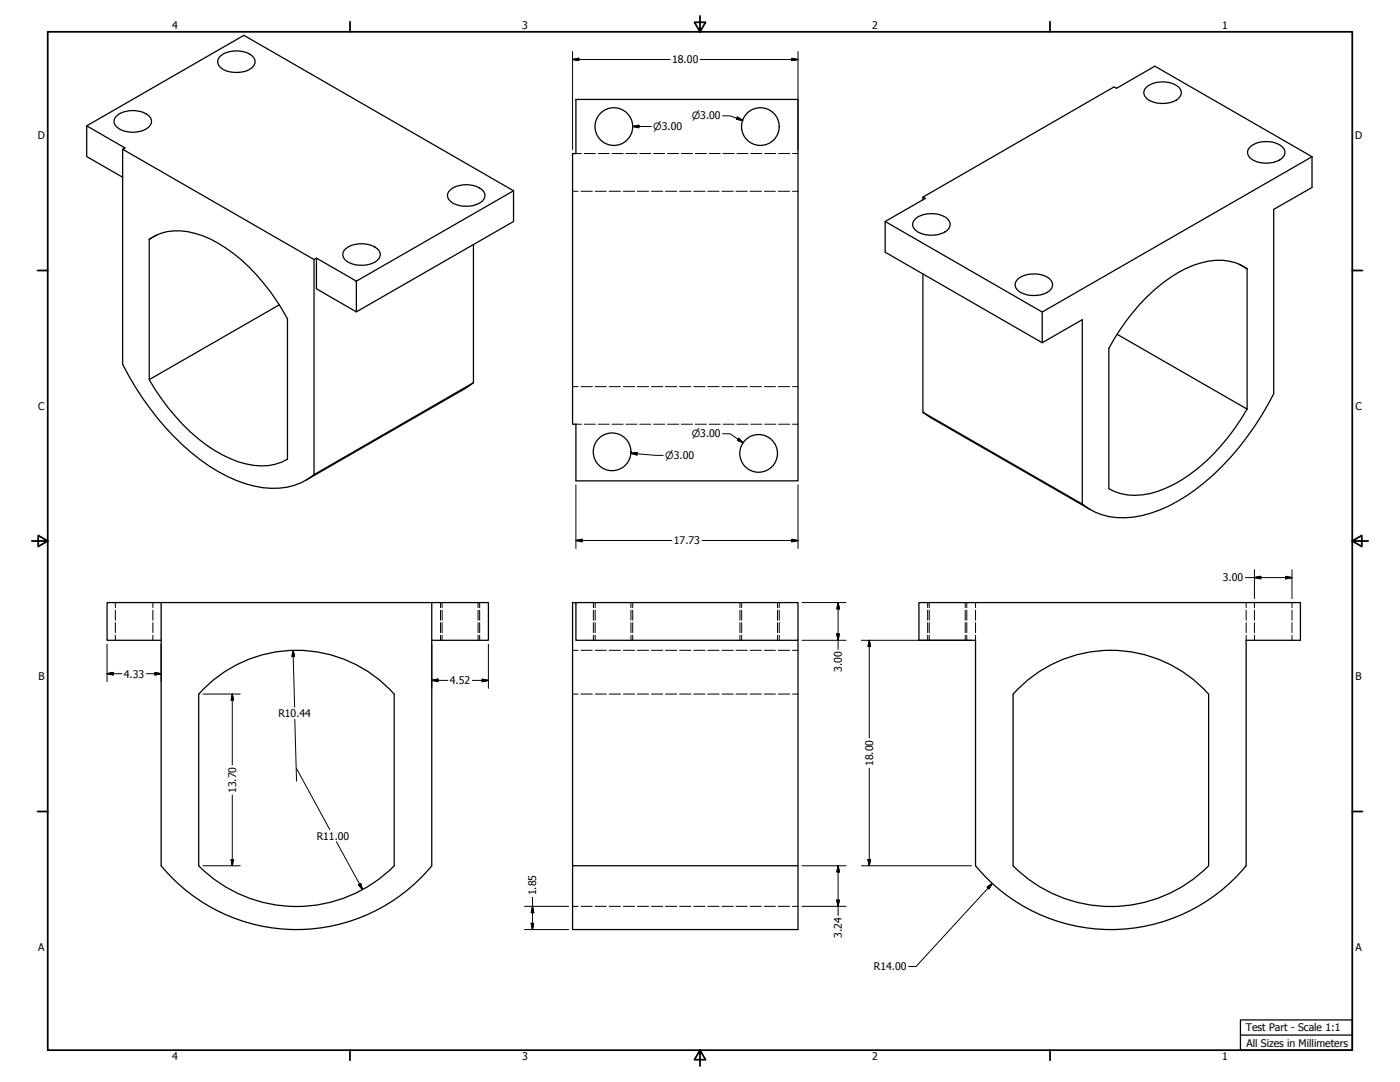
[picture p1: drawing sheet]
<svg xmlns="http://www.w3.org/2000/svg" width="559mm" height="432mm" viewBox="0 0 559 432" stroke-linecap="round" stroke-linejoin="round" font-family="sans-serif">
<!-- layer: Hidden (ANSI) -->
<g fill="none" stroke="#000" stroke-width=".4">
<path d="M228.5 76.3h2.3M229.9 61.3h2.2M231.9 76.3h4.5M233.2 61.3h4.4M237.6 76.3h4.4M238.8 61.3h4.3M243.1 76.3h4.5M244.3 61.3h4.4M248.8 76.3h4.5M249.8 61.3h4.5M254.4 76.3h4.5M255.3 61.3h4.5"/>
<path d="M260 76.3h4.5M260.9 61.3h4.4M265.6 76.3h4.5M266.4 61.3h4.5M271.3 76.3h4.5M272 61.3h4.4M276.9 76.3h4.5M277.5 61.3h4.4M282.5 76.3h4.5M283.1 61.3h4.4M288.2 76.3h4.5M288.6 61.3h4.5"/>
<path d="M293.8 76.3h4.5M294.1 61.3h4.5M299.4 76.3h4.5M299.7 61.3h4.4M305.1 76.3h4.4M305.2 61.3h4.5M310.6 76.3h4.6M310.8 61.3h4.4M316.3 76.3h2.2M316.3 61.3h2.2M228.5 154.3h2.3M231.9 154.3h4.5"/>
<path d="M237.6 154.3h4.4M243.1 154.3h4.5M248.8 154.3h4.5M254.4 154.3h4.5M260 154.3h4.5M265.6 154.3h4.5M271.3 154.3h4.5M276.9 154.3h4.5M282.5 154.3h4.5M288.2 154.3h4.5M293.8 154.3h4.5M299.4 154.3h4.5"/>
<path d="M305.1 154.3h4.4M310.6 154.3h4.6M316.3 154.3h2.2M229.9 169.3h2.2M233.2 169.3h4.4M238.8 169.3h4.3M244.3 169.3h4.4M249.8 169.3h4.5M255.3 169.3h4.5M260.9 169.3h4.4M266.4 169.3h4.5M272 169.3h4.4"/>
<path d="M277.5 169.3h4.4M283.1 169.3h4.4M288.6 169.3h4.5M294.1 169.3h4.5M299.7 169.3h4.4M305.2 169.3h4.5M310.8 169.3h4.4M316.3 169.3h2.2M46 240.5v2M46 243.5v4M46 248.5v4M46 253.5v2"/>
<path d="M61 240.5v2M61 243.5v4M61 248.5v4M61 253.5v2M175.8 240.5v2M175.8 243.5v4M175.8 248.5v4M175.8 253.5v2M176.5 240.5v2M176.5 243.5v4M176.5 248.5v4M176.5 253.5v2"/>
<path d="M190.8 240.5v2M190.8 243.5v4M190.8 248.5v4M190.8 253.5v2M191.5 240.5v2M191.5 243.5v4M191.5 248.5v4M191.5 253.5v2M228.5 259.5h2.3M231.9 259.5h4.5M236.9 240.5v2M236.9 243.5v4"/>
<path d="M236.9 248.5v4M236.9 253.5v2M237.6 259.5h4.4M237.6 240.5v2M237.6 243.5v4M237.6 248.5v4M237.6 253.5v2M243.1 259.5h4.5M248.8 259.5h4.5M251.8 240.5v2M251.8 243.5v4M251.8 248.5v4"/>
<path d="M251.8 253.5v2M252.5 240.5v2M252.5 243.5v4M252.5 248.5v4M252.5 253.5v2M254.4 259.5h4.5M260 259.5h4.5M265.6 259.5h4.5M271.3 259.5h4.5M276.9 259.5h4.5M282.5 259.5h4.5M288.2 259.5h4.5"/>
<path d="M293.8 259.5h4.5M295.3 240.5v2M295.3 243.5v4M295.3 248.5v4M295.3 253.5v2M296 240.5v2M296 243.5v4M296 248.5v4M296 253.5v2M299.4 259.5h4.5M305.1 259.5h4.4M310.3 240.5v2"/>
<path d="M310.3 243.5v4M310.3 248.5v4M310.3 253.5v2M310.6 259.5h4.6M311 240.5v2M311 243.5v4M311 248.5v4M311 253.5v2M316.3 259.5h2.2M370.3 240.5v2M370.3 243.5v4M370.3 248.5v4"/>
<path d="M370.3 253.5v2M370.9 240.5v2M370.9 243.5v4M370.9 248.5v4M370.9 253.5v2M385.3 240.5v2M385.3 243.5v4M385.3 248.5v4M385.3 253.5v2M385.9 240.5v2M385.9 243.5v4M385.9 248.5v4"/>
<path d="M385.9 253.5v2M389.4 240.5v2M389.4 243.5v4M389.4 248.5v4M389.4 253.5v2M497.4 240.5v2M497.4 243.5v4M497.4 248.5v4M497.4 253.5v2M500.7 240.5v2M500.7 243.5v4M500.7 248.5v4"/>
<path d="M500.7 253.5v2M515.7 240.5v2M515.7 243.5v4M515.7 248.5v4M515.7 253.5v2M228.5 277h2.3M231.9 277h4.5M237.6 277h4.4M243.1 277h4.5M248.8 277h4.5M254.4 277h4.5M260 277h4.5"/>
<path d="M265.6 277h4.5M271.3 277h4.5M276.9 277h4.5M282.5 277h4.5M288.2 277h4.5M293.8 277h4.5M299.4 277h4.5M305.1 277h4.4M310.6 277h4.6M316.3 277h2.2M228.5 361.7h2.3M231.9 361.7h4.5"/>
<path d="M237.6 361.7h4.4M243.1 361.7h4.5M248.8 361.7h4.5M254.4 361.7h4.5M260 361.7h4.5M265.6 361.7h4.5M271.3 361.7h4.5M276.9 361.7h4.5M282.5 361.7h4.5M288.2 361.7h4.5M293.8 361.7h4.5M299.4 361.7h4.5"/>
<path d="M305.1 361.7h4.4M310.6 361.7h4.6M316.3 361.7h2.2"/>
</g>
<!-- layer: Visible (ANSI) -->
<g fill="none" stroke="#000" stroke-width=".51">
<path d="M88 22.4a10.3 10.3 0 0 1 13.4 .8 3.1 3.1 0 0 1-1.8 4.5 11.4 11.4 0 0 1-11.6-.8 2.89 2.89 0 0 1 0-4.5zM229.9 39.7h88.6v152.2h-88.6v-22.6h-1.4v-108h1.4zM457.7 34.7a11.1 11.1 0 0 1 12.7 0 3.2 3.2 0 0 1-1.1 5.4 11.4 11.4 0 0 1-11.6-.8 2.86 2.86 0 0 1 0-4.6zM34.6 50.2l62.7-36.1 107.7 62-62.8 36.1M46.7 46.2a10.3 10.3 0 0 1 13.4 .8 3.1 3.1 0 0 1-1.8 4.5 11 11 0 0 1-11.6-.8 2.79 2.79 0 0 1 0-4.5zM49 59.6v85.8a103.8 103.8 0 0 0 38.1 42.8 41.1 41.1 0 0 0 27.5 6.2 23.5 23.5 0 0 0 10.7-5M499 58.5a10.4 10.4 0 0 1 13.5 .9 3.7 3.7 0 0 1-3.1 5.1 10 10 0 0 1-11.1-2.3 2.77 2.77 0 0 1 .7-3.7zM49 70.7l-14.4-8.2v-12.3l15.3 8.9-.9 .5 76.3 44 1-.6M179.8 75.8a10.3 10.3 0 0 1 13.4 .8 3.7 3.7 0 0 1-3.1 5.1 10.1 10.1 0 0 1-11.1-2.3 2.7 2.7 0 0 1 .8-3.6zM205 76.1v12.3l-62.8 36.1M368.4 78.7v1.1M523.7 62.5l-62.8-36.1-15.3 8.8-.9-.5-76.3 44 .9 .5-16 9.2v12.2l62.7 36.2 16-9.2v73.6"/>
<path d="M523.7 62.5v12.3l-15.3 8.8v73.6a103.3 103.3 0 0 1-38.2 42.8 41 41 0 0 1-27.5 6.2 23.7 23.7 0 0 1-10.7-5M523.7 62.5l-107.7 62-62.7-36.1M59.6 95.5a22.3 22.3 0 0 1 21.4-1.4 66.1 66.1 0 0 1 29.2 25.7l4.5 7.5v56a22.8 22.8 0 0 1-19.5 1 66.3 66.3 0 0 1-30.7-25.1l-4.9-7.7M59.6 95.5v56l51.8-29.8M62.7 93.7l-3.1 1.8M137.9 99.3a10.4 10.4 0 0 1 13.5 .8 3.7 3.7 0 0 1-3.1 5.1 10 10 0 0 1-11.1-2.2 2.77 2.77 0 0 1 .7-3.7zM189 97.6v55.1M365.4 87.2a11.1 11.1 0 0 1 12.7 0 3.2 3.2 0 0 1-1 5.4 11.3 11.3 0 0 1-11.7-.7 2.86 2.86 0 0 1 0-4.7zM125.3 103.6v85.8l63.7-36.7M126.3 103l15.9 9.2v12.3l-15.9-9.2zM368.4 109.3v55.2M406.3 111.3a11.1 11.1 0 0 1 12.7 0 3.2 3.2 0 0 1-1 5.4 11.4 11.4 0 0 1-11.7-.7 2.86 2.86 0 0 1 0-4.7z"/>
<path d="M494.6 105.5l3.2 1.8M497.8 107.3a22.3 22.3 0 0 0-21.4-1.4 66.1 66.1 0 0 0-29.3 25.6l-4.5 7.5v56a24.7 24.7 0 0 0 22.7-.2 71 71 0 0 0 30.1-27.6l2.4-3.9M497.8 107.3v56M416 124.5v12.3M445.9 133.4l51.9 29.9M189 152.7l-3.3 2.3-63.6 36.6M368.4 164.5l3.2 2.3 63.6 36.6M368.4 164.5l63.6 36.7M64.3 240.5h-21.6v15h21.6M64.3 240.5v105a70 70 0 0 0 108 0M64.3 240.5h108M172.3 240.5h22.6v15h-22.6"/>
<path d="M172.3 240.5v105M229.9 240.5h88.6v15h-88.6v-15h-1.4v105h90M318.5 255.5v115.5h-90v-25.5M404.4 277v68.5M404.4 277a52.2 52.2 0 0 1 78 0v68.5M79.3 345.5v-68.5a52.2 52.2 0 0 1 78 0l.1 68.5M79.3 345.5a55 55 0 0 0 78 0M404.4 345.5a55 55 0 0 0 78 0M497.4 345.5v-90h21.6v-15h-152.2v15h22.6v90a70 70 0 0 0 108 0"/>
<circle cx="245" cy="50.5" r="7.5"/>
<circle cx="303.5" cy="50.5" r="7.5"/>
<circle cx="244.3" cy="180.3" r="7.5"/>
<circle cx="302.8" cy="180.9" r="7.5"/>
</g>
<!-- layer: Border (ANSI) -->
<g fill="none" stroke="#000" stroke-width=".7">
<path d="M19 12.7h520.8v406.4h-520.8zM139.7 8.6v4.1M279.4 6.3v6.4l-2.2-3.8h4.4l-2.2 3.8M419.1 8.6v4.1M15 107.9h4M539.8 107.9h4M12.7 215.9h6.3l-3.8-2.2v4.4l3.8-2.2M539.8 215.9l3.8 2.2v-4.4l-3.8 2.2h6.3M15 323.8h4M539.8 323.8h4M139.7 419.1v4.1M279.4 419.1l2.2 3.8h-4.4l2.2-3.8v6.3"/>
<path d="M419.1 419.1v4.1"/>
</g>
<!-- layer: Title (ANSI) -->
<path d="M495.1 407h44.7v12.1h-44.7zM495.1 413.1h44.7" fill="none" stroke="#000" stroke-width=".51"/>
<!-- layer: Dimension (ANSI) -->
<g fill="none" stroke="#000" stroke-width=".4">
<path d="M228.5 23.7l2.5-.5v1zM228.5 23.7h39M228.5 20.6v39.1M279.5 23.7h39M316 23.2l2.5 .5-2.5 .5zM318.5 20.6v39.1M252.5 50.5l2.5-.5v1zM252.5 50.5h7.5M288.4 46.2h3l5.1 1.8M294.3 46.7l2.2 1.3-2.6-.4zM288.4 173.1h3l5.2 3.6M294.8 174.9l1.8 1.8-2.3-1z"/>
<path d="M229.9 193.5v25.4M251.8 180.9l2.6-.3-.1 1zM251.8 180.9l12.9 .8M318.5 193.5v25.4M229.9 215.7l2.4-.5v1zM229.9 215.7h38.3M280.2 215.7h38.3M316 215.2l2.5 .5-2.5 .5zM497.1 230.5h18.6M500.7 230.5l2.5-.5v1zM500.7 227.3v11.6M513.2 230l2.5 .5-2.5 .5z"/>
<path d="M515.7 227.3v11.6M42.7 257.1v14.9M64.3 257.1v14.9M117 259.5l.5 2.5-1 .1zM117 259.5l.6 22.8M172.3 257.1v17.6M194.9 257.1v17.6M320.1 255.5h17.6M320.1 240.5h17.6M334 253h1l-.5 2.5zM334.5 240.5l.5 2.5h-1zM334.5 240.5v18.6"/>
<path d="M343.8 255.5h44M347 255.5l.5 2.5h-1zM347 255.5v39M42.7 268.9l2.5-.5v1zM42.7 268.9h5.9M58.4 268.9h5.9M61.8 268.4l2.5 .5-2.5 .5zM81 277h14.9M92.7 277l.5 2.5h-.9zM92.7 277v28.2M172.3 271.5l2.5-.5v1zM172.3 271.5h6.5"/>
<path d="M188.5 271.5h6.4M192.5 271l2.4 .5-2.4 .5zM117.7 287l.7 24.7M92.7 317.2v28.3M118.4 306.7l13.2 24.4M347 306.5v39M134.2 335.9l10.5 19.1M81 345.5h14.9M92.3 343h.9l-.5 2.5zM143.1 353.1l.9-.5 .7 2.4zM212.5 358.1v12.9M320.1 345.5h17.6"/>
<path d="M334 359.2h1l-.5 2.5zM334.5 345.5l.5 2.5h-1zM334.5 345.5v19.9M343.8 345.5h44M346.5 343h1l-.5 2.5zM394 354l2-1.4-1.3 2.1zM396 352.6l-30.4 33.1h-3M209.4 361.7h17.5M209.4 371h17.5M212 368.5h1l-.5 2.5zM212.5 361.7l.5 2.5h-1zM320.1 361.7h17.6"/>
</g>
<g fill="#000" stroke="#000" stroke-width=".4">
<path d="M228.5 23.7l2.5-.5zM228.5 23.7l2.5-.5v1zM316 24.2l2.5-.5zM316 23.2l2.5 .5-2.5 .5zM252.5 50.5l2.5-.5zM252.5 50.5l2.5-.5v1zM293.9 47.6l2.6 .4zM294.3 46.7l2.2 1.3-2.6-.4zM294.3 175.7l2.3 1zM294.8 174.9l1.8 1.8-2.3-1zM251.8 180.9l2.6-.3zM251.8 180.9l2.6-.3-.1 1z"/>
<path d="M229.9 215.7l2.4-.5zM229.9 215.7l2.4-.5v1zM316 216.2l2.5-.5zM316 215.2l2.5 .5-2.5 .5zM500.7 230.5l2.5-.5zM500.7 230.5l2.5-.5v1zM513.2 231l2.5-.5zM513.2 230l2.5 .5-2.5 .5zM334 253l.5 2.5zM334 253h1l-.5 2.5zM334.5 240.5l.5 2.5zM334.5 240.5l.5 2.5h-1z"/>
<path d="M347 255.5l.5 2.5zM347 255.5l.5 2.5h-1zM42.7 268.9l2.5-.5zM42.7 268.9l2.5-.5v1zM61.8 269.4l2.5-.5zM61.8 268.4l2.5 .5-2.5 .5zM92.7 277l.5 2.5zM92.7 277l.5 2.5h-.9zM117 259.5l.5 2.5zM117 259.5l.5 2.5-1 .1zM172.3 271.5l2.5-.5zM172.3 271.5l2.5-.5v1z"/>
<path d="M192.5 272l2.4-.5zM192.5 271l2.4 .5-2.4 .5zM92.3 343l.4 2.5zM92.3 343h.9l-.5 2.5zM143.1 353.1l1.6 1.9zM143.1 353.1l.9-.5 .7 2.4zM334 359.2l.5 2.5zM334 359.2h1l-.5 2.5zM334.5 345.5l.5 2.5zM334.5 345.5l.5 2.5h-1zM346.5 343l.5 2.5zM346.5 343h1l-.5 2.5z"/>
<path d="M396 352.6l-1.3 2.1zM394 354l2-1.4-1.3 2.1zM212 368.5l.5 2.5zM212 368.5h1l-.5 2.5zM212.5 361.7l.5 2.5zM212.5 361.7l.5 2.5h-1z"/>
</g>
<g font-size="4.2">
<text x="68.7" y="11.7">4</text>
<text x="208.4" y="11.7">3</text>
<text x="348.1" y="11.7">2</text>
<text x="487.8" y="11.7">1</text>
<text x="268.3" y="25.3">18.00</text>
<text x="15.1" y="55.5">D</text>
<text x="540.9" y="55.5">D</text>
<text x="15.2" y="163.4">C</text>
<text x="541" y="163.4">C</text>
<text x="269" y="217.2">17.73</text>
<text x="488.1" y="232">3.00</text>
<text x="336" y="268.1" transform="rotate(-90 336 268.1)">3.00</text>
<text x="15.3" y="271.4">B</text>
<text x="49.5" y="270.4">4.33</text>
<text x="179.6" y="273">4.52</text>
<text x="541.1" y="271.4">B</text>
<text x="111.1" y="286.2">R10.44</text>
<text x="348.5" y="305.7" transform="rotate(-90 348.5 305.7)">18.00</text>
<text x="94.2" y="316.5" transform="rotate(-90 94.2 316.5)">13.70</text>
<text x="126.4" y="335">R11.00</text>
<text x="214.1" y="357.3" transform="rotate(-90 214.1 357.3)">1.85</text>
<text x="336" y="374.3" transform="rotate(-90 336 374.3)">3.24</text>
<text x="15.2" y="379.3">A</text>
<text x="541" y="379.3">A</text>
<text x="348.8" y="387.2">R14.00</text>
<text x="497.3" y="411.5">Test Part - Scale 1:1</text>
<text x="497.5" y="417.8">All Sizes in Millimeters</text>
<text x="68.7" y="423.2">4</text>
<text x="208.4" y="423.2">3</text>
<text x="348.1" y="423.2">2</text>
<text x="487.8" y="423.2">1</text>
</g>
<g font-size="4">
<text x="276.1" y="47.7">⌀3.00</text>
<text x="260.7" y="51.9">⌀3.00</text>
<text x="276.1" y="174.6">⌀3.00</text>
<text x="265.6" y="183.2">⌀3.00</text>
</g>
</svg>
